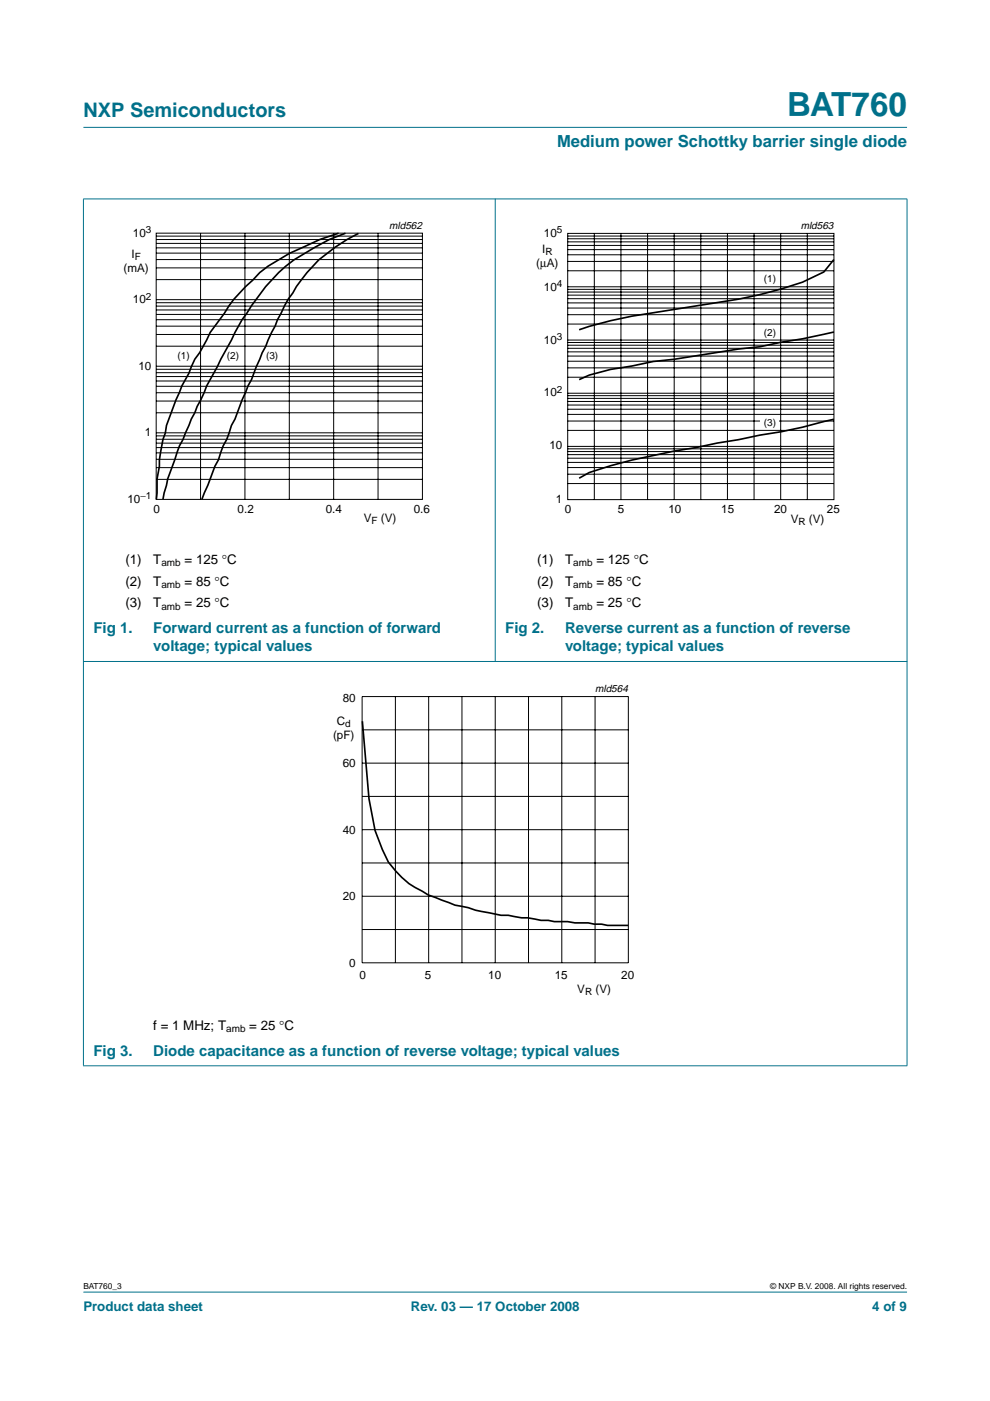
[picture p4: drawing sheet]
<svg xmlns="http://www.w3.org/2000/svg" width="210mm" height="297mm" viewBox="0 0 210 297" stroke-linecap="round" stroke-linejoin="round" font-family="sans-serif">
<g fill="#00708a" stroke="#00708a" stroke-width=".21">
<path d="M17.7 273.9h174.6z"/>
<path d="M17.7 27h174.6z"/>
<path d="M17.7 42.2v183.7z"/>
<path d="M105 42.1v98.2z"/>
<path d="M192.3 42.2v183.7z"/>
<path d="M17.6 42.2h174.8z"/>
<path d="M17.6 140.2h174.8z"/>
<path d="M17.6 226h174.8z"/>
</g>
<g fill="none" stroke="#000" stroke-width=".21">
<path d="M33.1 49.4h56.5v56.5h-56.5zM33.1 59.3h56.5M33.1 56.8h56.5M33.1 55h56.5M33.1 53.7h56.5M33.1 52.5h56.5M33.1 51.6h56.5M33.1 50.8h56.5M33.1 50.1h56.5M42.5 49.4v56.5M51.9 49.4v56.5M61.3 49.4v56.5"/>
<path d="M70.7 49.4v56.5M80.2 49.4v56.5M120.4 49.5h56.4v56.4h-56.4zM120.4 50h56.4M120.4 57.4h56.4M120.4 55.4h56.4M120.4 54h56.4M120.4 52.9h56.4M120.4 52h56.4M120.4 51.3h56.4M120.4 50.6h56.4M126 49.5v56.4"/>
<path d="M131.7 49.5v56.4M137.3 49.5v56.4M142.9 49.5v56.4M148.6 49.5v56.4M154.2 49.5v56.4M159.9 49.5v56.4M165.5 49.5v56.4M171.2 49.5v56.4M33.1 79.8h56.5M33.1 79h56.5M33.1 78.3h56.5M33.1 77.6h56.5"/>
<path d="M33.1 73.4h56.5M33.1 70.9h56.5M33.1 69.2h56.5M33.1 67.8h56.5M33.1 66.7h56.5M33.1 65.7h56.5M33.1 64.9h56.5M33.1 64.2h56.5M33.1 63.5h56.5M120.4 80h56.4M120.4 78h56.4M120.4 76.6h56.4"/>
<path d="M120.4 75.5h56.4M120.4 74.6h56.4M120.4 73.8h56.4M120.4 73.2h56.4M120.4 72.6h56.4M120.4 72.1h56.4M120.4 68.7h56.4M120.4 66.7h56.4M120.4 65.3h56.4M120.4 64.2h56.4M120.4 63.3h56.4M120.4 62.6h56.4"/>
<path d="M120.4 61.9h56.4M120.4 61.3h56.4M120.4 60.8h56.4M33.1 99.1h56.5M33.1 97.4h56.5M33.1 96h56.5M33.1 94.9h56.5M33.1 94h56.5M33.1 93.1h56.5M33.1 92.4h56.5M33.1 91.8h56.5M33.1 87.5h56.5"/>
<path d="M33.1 85h56.5M33.1 83.3h56.5M33.1 81.9h56.5M33.1 80.8h56.5M120.4 99.1h56.4M120.4 98h56.4M120.4 97.1h56.4M120.4 96.4h56.4M120.4 95.7h56.4M120.4 95.2h56.4M120.4 94.6h56.4M120.4 91.3h56.4"/>
<path d="M120.4 89.3h56.4M120.4 87.9h56.4M120.4 86.8h56.4M120.4 85.9h56.4M120.4 85.1h56.4M120.4 84.5h56.4M120.4 83.9h56.4M120.4 83.4h56.4M33.1 101.6h56.5M120.4 102.5h56.4M120.4 100.5h56.4"/>
</g>
<path d="M71.8 49.4l-3.9 1.4-3.6 1.6a26.5 26.5 0 0 0-10.7 7 24.9 24.9 0 0 0-6 7l-3 4.1-2.3 4.3-1 1.4-1.2 2.9-1.5 2.7-1.3 3-2 5.4-.3 1.6a22.6 22.6 0 0 0-1.2 7l-.5 2.7-.1 4.4M73.3 49.4a50.2 50.2 0 0 0-12.7 7 40 40 0 0 0-8.3 10l-1 1.4-1.5 2.7-6 11.3-2.5 5.7-.7 1.4-1.8 4.3-.7 1.3-2.5 7-1.1 4.4M76 49.5a34.9 34.9 0 0 0-10.9 8.3l-2.3 3-1.7 2.7-2.3 4.3-.5 1.3-1.5 3-2.5 5.7-1 2.7-.7 1.3-1.3 3-1.5 4.1-.7 1.3-1 3-.8 1.3-1 3-.7 1.3-2.8 7.1M176.8 55l-2.1 2.7-4.6 2.1-4.5 1.5-4.5 1.2-4.5 .9-22.6 3.6-4.5 1-6.7 1.9M176.8 70.4l-6.7 1.4-4.5 .8-4.5 .9-4.5 .5-13.6 2.2-4.5 .4-4.5 1-4.5 .7-4.6 1.2-2.1 1M176.8 88.9a126.8 126.8 0 0 1-15.7 3.4l-13.6 2.6a126.5 126.5 0 0 0-22.6 5.3l-2.1 1.2" fill="none" stroke="#000" stroke-width=".35"/>
<path d="M20.5 46.6h81.8v66.3h-81.8z" fill="none" stroke="#fff" stroke-width=".21"/>
<path d="M161.1 89h4v1.1h-4z" fill="#fff"/>
<path d="M107.7 46.7h81.8v66.3h-81.8zM64.1 144.9h81.8v66.3h-81.8z" fill="none" stroke="#fff" stroke-width=".21"/>
<g fill="none" stroke="#000" stroke-width=".21">
<path d="M76.8 147.7h56.4v56.4h-56.4zM76.8 154.7h56.4M83.8 147.7v56.4M90.9 147.7v56.4M97.9 147.7v56.4M105 147.7v56.4M112.1 147.7v56.4M119.1 147.7v56.4M126.2 147.7v56.4M76.8 175.9h56.4M76.8 161.8h56.4M76.8 168.9h56.4"/>
<path d="M76.8 183h56.4M76.8 190h56.4M76.8 197.1h56.4"/>
</g>
<path d="M76.8 152.9l1.4 16.5 1.3 6.7 1.6 4 1.2 2.7a18.7 18.7 0 0 0 7.2 6.2l1.3 .8 5.7 2.1 2.8 .5 1.5 .6 5.4 1.1h1.6l2.8 .5h1.3l2.8 .5h1.5l1.3 .3 7.2 .3 4.1 .5h4.4" fill="none" stroke="#000" stroke-width=".35"/>
<text font-size="7.1" fill="#00708a" x="166.9" y="24.7">BAT760</text>
<text font-size="4.2" fill="#00708a" x="17.7" y="24.9">NXP Semiconductors</text>
<text font-size="3.5" fill="#00708a" x="118.1" y="31.1">Medium power Schottky barrier single diode</text>
<g font-size="3.2" fill="#00708a">
<text x="19.8" y="134.2">Fig 1.</text>
<text x="32.5" y="134.2">Forward current as a function of forward</text>
<text x="107.1" y="134.2">Fig 2.</text>
<text x="119.8" y="134.2">Reverse current as a function of reverse</text>
<text x="32.5" y="138.1">voltage; typical values</text>
<text x="119.8" y="138.1">voltage; typical values</text>
<text x="19.8" y="223.9">Fig 3.</text>
<text x="32.5" y="223.9">Diode capacitance as a function of reverse voltage; typical values</text>
</g>
<g font-size="2.8">
<text x="26.6" y="119.6">(1)</text>
<text x="32.5" y="119.6">T</text>
<text x="39.1" y="119.6">= 125 °C</text>
<text x="113.9" y="119.6">(1)</text>
<text x="119.8" y="119.6">T</text>
<text x="126.4" y="119.6">= 125 °C</text>
<text x="26.6" y="124.1">(2)</text>
<text x="32.5" y="124.1">T</text>
<text x="39.1" y="124.1">= 85 °C</text>
<text x="113.9" y="124.1">(2)</text>
<text x="119.8" y="124.1">T</text>
<text x="126.4" y="124.1">= 85 °C</text>
<text x="26.6" y="128.7">(3)</text>
<text x="32.5" y="128.7">T</text>
<text x="39.1" y="128.7">= 25 °C</text>
<text x="113.9" y="128.7">(3)</text>
<text x="119.8" y="128.7">T</text>
<text x="126.4" y="128.7">= 25 °C</text>
<text x="32.5" y="218.3">f = 1 MHz; T</text>
<text x="52.9" y="218.3">= 25 °C</text>
</g>
<g font-size="2.8" fill="#00708a">
<text x="17.7" y="278">Product data sheet</text>
<text x="87.1" y="278">Rev. 03 — 17 October 2008</text>
<text x="184.9" y="278">4 of 9</text>
</g>
<g font-size="2.5">
<text x="28.2" y="50.2">10</text>
<text x="114.9" y="53.6">I</text>
<text x="115.3" y="50.2">10</text>
<text x="26.2" y="57.7">(mA)</text>
<text x="27.9" y="54.7">I</text>
<text x="113.7" y="56.6">(µA)</text>
<text x="28.2" y="64.3">10</text>
<text x="115.3" y="61.6">10</text>
<text x="115.3" y="72.8">10</text>
<text x="29.4" y="78.4">10</text>
<text x="115.3" y="84">10</text>
<text x="30.7" y="92.5">1</text>
<text x="116.5" y="95.2">10</text>
<text x="27" y="106.6">10</text>
<text x="117.9" y="106.7">1</text>
<text x="32.5" y="108.8">0</text>
<text x="50.4" y="108.8">0.2</text>
<text x="69.1" y="108.8">0.4</text>
<text x="77.1" y="110.7">V</text>
<text x="80.8" y="110.7">(V)</text>
<text x="87.7" y="108.8">0.6</text>
<text x="119.8" y="108.9">0</text>
<text x="131" y="108.9">5</text>
<text x="141.7" y="108.9">10</text>
<text x="152.9" y="108.9">15</text>
<text x="164.1" y="108.9">20</text>
<text x="167.7" y="110.9">V</text>
<text x="171.5" y="110.9">(V)</text>
<text x="175.3" y="108.9">25</text>
<text x="72.7" y="148.8">80</text>
<text x="71.4" y="153.7">C</text>
<text x="70.6" y="156.7">(pF)</text>
<text x="72.7" y="162.7">60</text>
<text x="72.7" y="176.8">40</text>
<text x="72.7" y="190.9">20</text>
<text x="74.1" y="205">0</text>
<text x="76.2" y="207.5">0</text>
<text x="90.1" y="207.5">5</text>
<text x="103.5" y="207.5">10</text>
<text x="117.6" y="207.5">15</text>
<text x="131.7" y="207.5">20</text>
<text x="122.4" y="210.5">V</text>
<text x="126.3" y="210.5">(V)</text>
</g>
<g font-size="2.2">
<text x="82.5" y="48.5">mld562</text>
<text x="169.8" y="48.6">mld563</text>
<text x="126.2" y="146.6">mld564</text>
</g>
<g font-size="2.1">
<text x="30.9" y="49.4">3</text>
<text x="118.1" y="49.5">5</text>
<text x="28.6" y="55.2">F</text>
<text x="115.6" y="54.1">R</text>
<text x="161.9" y="59.8">(1)</text>
<text x="30.9" y="63.6">2</text>
<text x="118.1" y="60.9">4</text>
<text x="161.9" y="71.2">(2)</text>
<text x="37.6" y="76.2">(1)</text>
<text x="48.1" y="76.2">(2)</text>
<text x="56.4" y="76.2">(3)</text>
<text x="118.1" y="72.1">3</text>
<text x="118.1" y="83.3">2</text>
<text x="161.9" y="90.3">(3)</text>
<text x="29.8" y="105.9">−1</text>
<text x="78.8" y="111.2">F</text>
<text x="169.3" y="111.4">R</text>
<text x="34.2" y="120.1">amb</text>
<text x="34.2" y="124.6">amb</text>
<text x="121.5" y="120.1">amb</text>
<text x="121.5" y="124.6">amb</text>
<text x="34.2" y="129.2">amb</text>
<text x="121.5" y="129.2">amb</text>
<text x="73.2" y="154.2">d</text>
<text x="124.1" y="211">R</text>
<text x="48" y="218.8">amb</text>
</g>
<g font-size="1.8">
<text x="17.7" y="273.4">BAT760_3</text>
<text x="163.3" y="273.4">© NXP B.V. 2008. All rights reserved.</text>
</g>
</svg>
